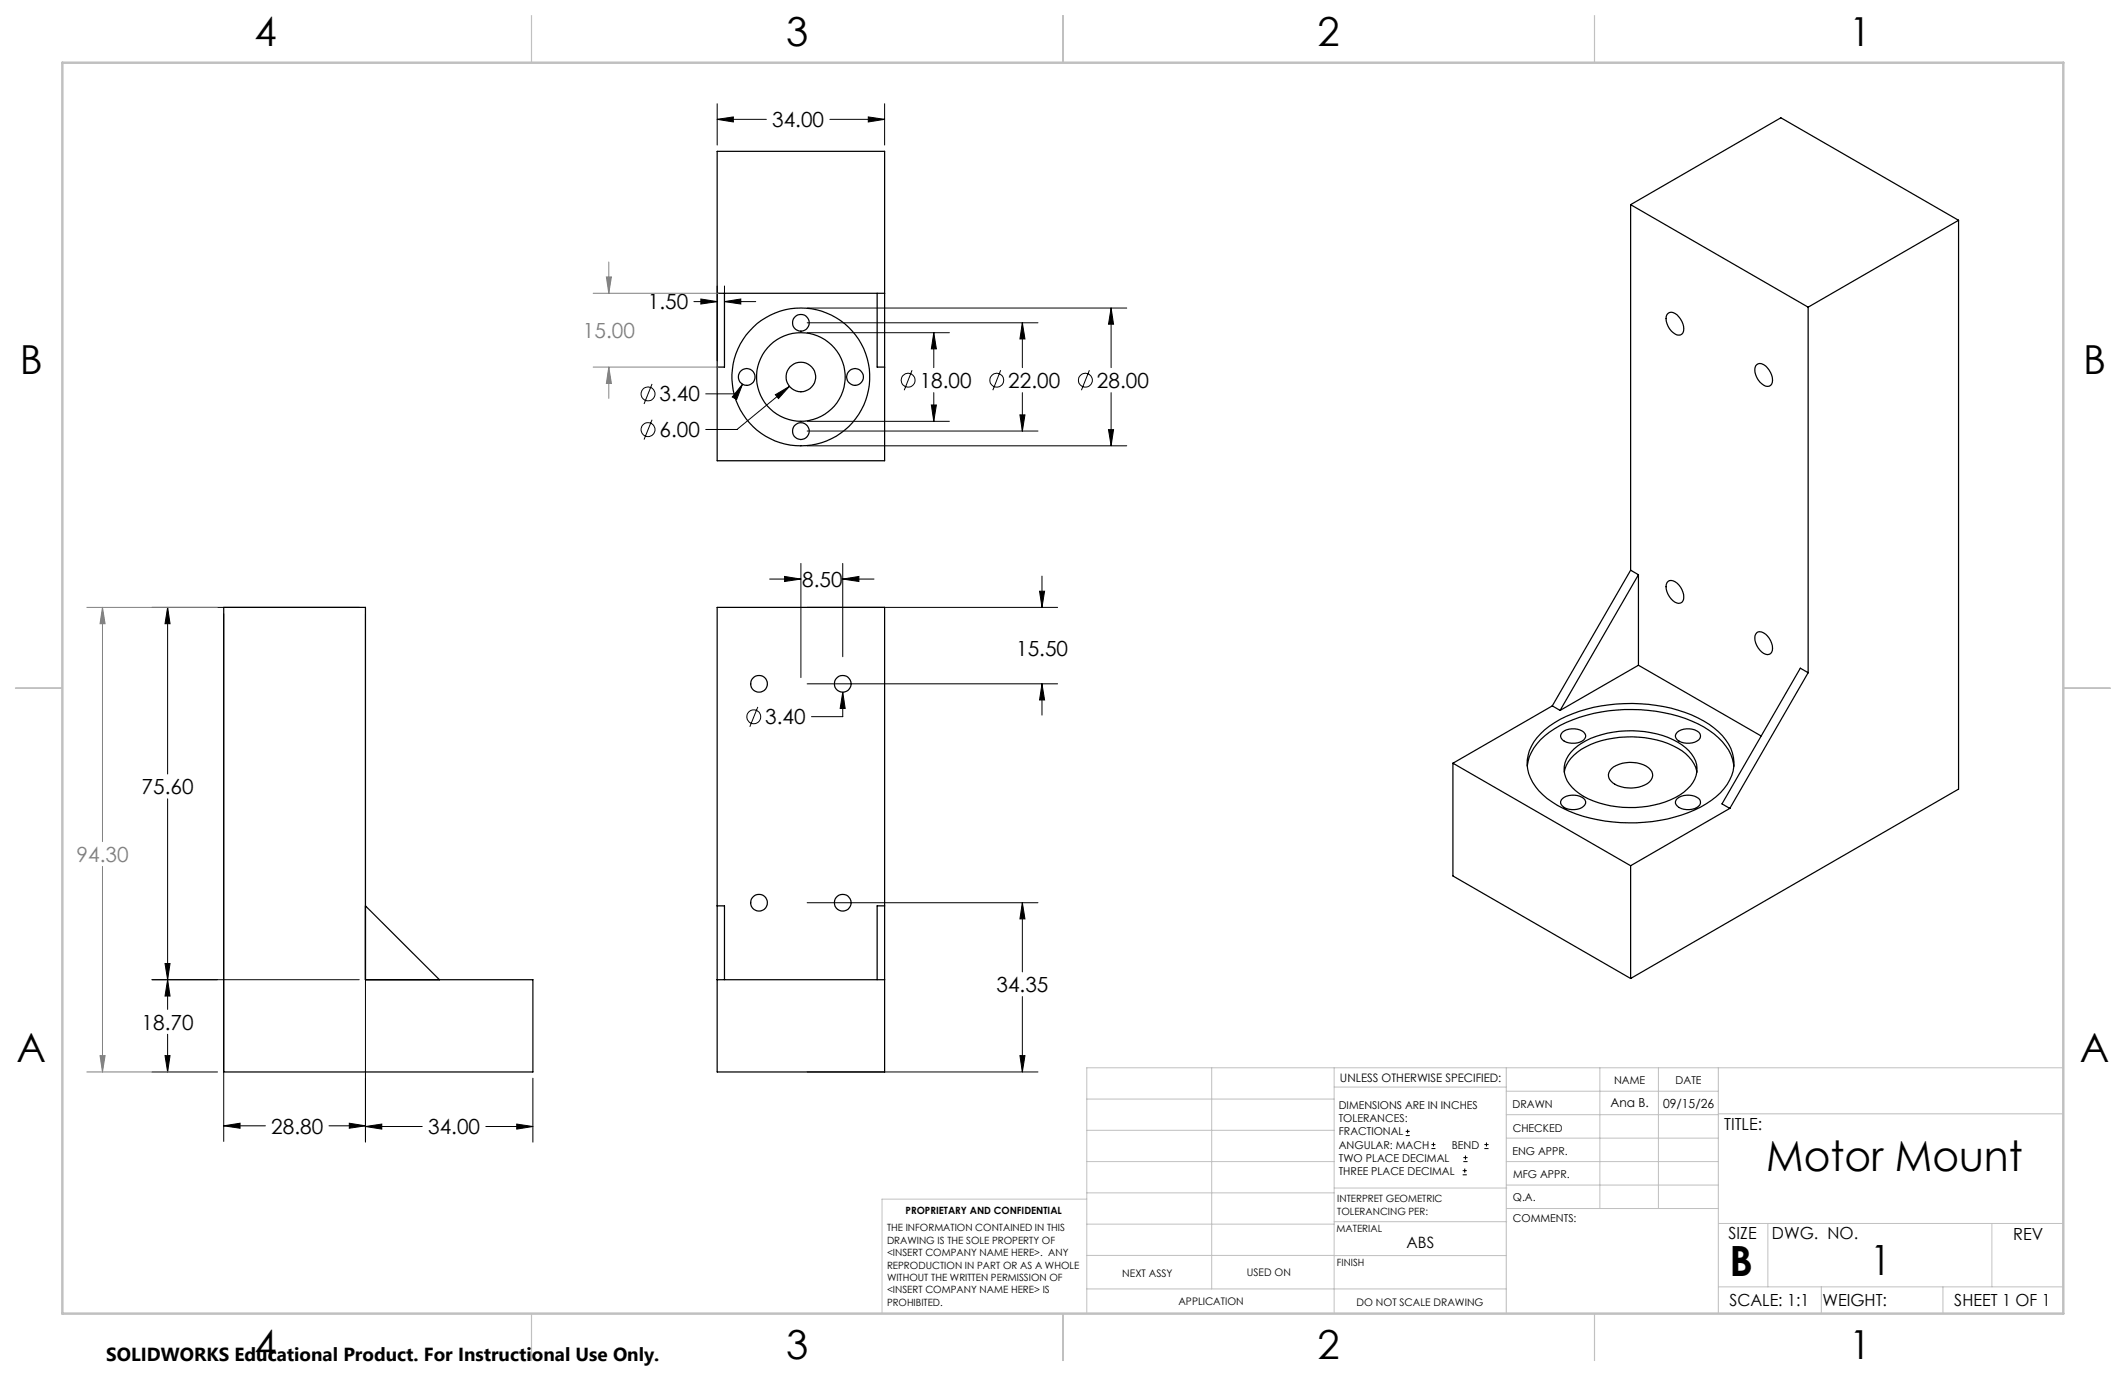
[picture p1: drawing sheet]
<svg xmlns="http://www.w3.org/2000/svg" width="432mm" height="279mm" viewBox="0 0 432 279" stroke-linecap="round" stroke-linejoin="round" font-family="sans-serif">
<g fill="none" stroke="#000" stroke-width=".25">
<path d="M145.7 30.7h34v62.9h-34zM145.7 59.5h34M147.1 59.5v15h-1.4M178.2 59.5v15h1.5M331.2 41.6v74.2M331.2 41.6l36 20.8M331.2 41.6l30.5-17.7 36.1 20.8M397.8 44.7l-30.6 17.7M397.8 44.7v115.5l-66.6 38.5M338.8 63.6a1.6 1.6 0 0 1 2.2 .7 2.83 2.83 0 0 1 .6 3.5 1.61 1.61 0 0 1-2.2-.6 2.83 2.83 0 0 1-.6-3.6zM356.8 74a1.6 1.6 0 0 1 2.2 .7 2.83 2.83 0 0 1 .6 3.5 1.61 1.61 0 0 1-2.2-.6 2.83 2.83 0 0 1-.6-3.6zM367.2 62.4v74.2"/>
<path d="M331.2 115.8l1.6 .9M331.2 115.8l-15.9 27.5M332.8 116.7l-15.9 27.6M332.8 116.7v18.4M338.8 118.1a1.69 1.69 0 0 1 2.2 .6 2.87 2.87 0 0 1 .6 3.6 1.67 1.67 0 0 1-2.2-.7 2.83 2.83 0 0 1-.6-3.5zM45.4 123.3h28.8v75.6h34v18.8h-62.8zM145.7 123.3h34v94.4h-34zM332.8 135.1l-15.9 9.2M332.8 135.1l24.9 14.3M356.8 128.5a1.69 1.69 0 0 1 2.2 .7 2.87 2.87 0 0 1 .6 3.5 1.67 1.67 0 0 1-2.2-.7 2.83 2.83 0 0 1-.6-3.5zM367.2 136.6l-1.5-.9-16 27.5 1.6 .9M367.2 136.6l-15.9 27.5"/>
<path d="M295.1 155l36.1 20.8M295.1 155v22.9l36.1 20.8M310.2 155.6a10.3 10.3 0 0 1 5.6-7.6 32.6 32.6 0 0 1 25.1-2.6 17.6 17.6 0 0 1 10.2 6.9 7.9 7.9 0 0 1 1 3.3M312.9 149a22.6 22.6 0 0 1 12.3-5.7 32.9 32.9 0 0 1 20.8 3.1 11.3 11.3 0 0 1 6.1 7.4 8.5 8.5 0 0 1-3.5 7.9 27.3 27.3 0 0 1-16.2 5.4 29.3 29.3 0 0 1-18.2-5 8.8 8.8 0 0 1-3.8-8.7 9 9 0 0 1 2.5-4.4zM315.3 143.3l1.6 1M315.3 143.3l-20.2 11.7M317.4 148.7a3.5 3.5 0 0 1 4.5 .3 1.26 1.26 0 0 1-1 1.7 3.4 3.4 0 0 1-3.8-.8 .93 .93 0 0 1 .3-1.2zM317.7 156.8a7.4 7.4 0 0 1 4.4-5.1 20.9 20.9 0 0 1 19.5 .7 6.9 6.9 0 0 1 3 4.4M319.7 152.1a18.2 18.2 0 0 1 13.1-3.7 15.7 15.7 0 0 1 10.2 4 5.1 5.1 0 0 1-.3 7.8 16.9 16.9 0 0 1-11.9 3.8 17.5 17.5 0 0 1-10.8-3.5 5.2 5.2 0 0 1-.3-8.4zM327.3 156.1a6.4 6.4 0 0 1 7.9 .2 1.95 1.95 0 0 1-1.1 3.1 6.9 6.9 0 0 1-6.6-.5 1.77 1.77 0 0 1-.2-2.8zM340.7 148.7a3.6 3.6 0 0 1 4.6 .3 1.26 1.26 0 0 1-1.1 1.7 3.4 3.4 0 0 1-3.8-.8 .93 .93 0 0 1 .3-1.2zM317.4 162.1a3.6 3.6 0 0 1 4.5 .3 1.28 1.28 0 0 1-1 1.8 3.1 3.1 0 0 1-3.9-1.1l.1-.7z"/>
<path d="M331.2 175.8v22.9M340.7 162.1a3.6 3.6 0 0 1 4.6 .3 1.28 1.28 0 0 1-1.1 1.8 3.2 3.2 0 0 1-3.9-1.1l.1-.7zM351.3 164.1l-20.1 11.7M74.2 183.9l15.1 15M145.7 183.9h1.4v15M145.7 198.9h34M179.7 183.9h-1.5v15"/>
<circle cx="151.6" cy="76.5" r="1.7"/>
<circle cx="162.7" cy="65.5" r="1.7"/>
<circle cx="162.7" cy="76.5" r="14"/>
<circle cx="162.7" cy="76.5" r="9"/>
<circle cx="162.7" cy="76.5" r="3"/>
<circle cx="173.7" cy="76.5" r="1.7"/>
<circle cx="162.6" cy="87.5" r="1.7"/>
<circle cx="154.2" cy="138.8" r="1.7"/>
<circle cx="171.2" cy="138.8" r="1.71"/>
<circle cx="154.2" cy="183.3" r="1.7"/>
<circle cx="171.2" cy="183.3" r="1.71"/>
</g>
<g fill="none" stroke="#000" stroke-width=".2">
<path d="M156.3 117.6h6.4M159.3 117.1l3.4 .5-3.4 .5zM162.7 114.4v23.2M171.2 117.6l3.2-.5v1zM171.2 114.4v18.9M171.2 117.6h6.3M211.6 117v6.3M30.9 123.3h42.1M34 123.3l.5 3.3h-1zM34 123.3v33.9M163.9 123.3h50.9M163.9 138.9h50.9"/>
<path d="M211.1 120.1h1.1l-.6 3.2zM211.6 138.9l.6 3.2h-1.1zM211.6 138.9v6.3M153.9 143.5l-1.6 4.1M171.2 140.5l.5 3.4h-1.1zM171.2 140.5v5h-6.4M34 162.2v42.8M30.9 198.9h42.1M33.5 195.7h1l-.5 3.2zM34 198.9l.5 3.3h-1zM163.9 183.3h46.9M207.6 183.3l.6 3.3h-1z"/>
<path d="M207.6 183.3v14M30.9 217.7h13.3M33.5 214.3h1l-.5 3.4zM34 210v7.7M163.9 217.7h46.9M207.2 214.3h1l-.6 3.4zM207.6 202.4v15.3"/>
<circle cx="153.1" cy="145.5" r="1.42"/>
</g>
<g fill="none" stroke="#c0c0c0" stroke-width=".2">
<path d="M246.1 216.8v44.9M271 216.8v49.9M305.9 216.8v49.9M324.9 216.8v28.6M336.8 216.8v28.6M349 216.8v49.9M419.1 216.8h-198.4v49.9M220.7 235.9h50.3M220.7 229.5h50.3M220.7 223.2h50.3M271 220.7h34.9M305.9 231.1h43.1"/>
<path d="M305.9 226.3h43.1M305.9 221.6h43.1M305.9 235.9h43.1M349 226.2h70.1M220.7 248.6h50.3M220.7 242.2h50.3M220.7 254.9h50.3M220.7 243.5h-41.6v23.2M271 255h34.9M271 248.1h35M271 241.2h35M305.9 240.6h43.1"/>
<path d="M306 245.4h43M349 248.4h70.1M359.1 248.4v12.9M404.6 248.4v12.9M220.7 261.7h85.2M349 261.3h70.1M369.9 261.3v5.4M394.6 261.3v5.4"/>
</g>
<path d="M107.9 3.2v9.5M215.9 3.2v9.5M323.8 3.2v9.5M3.1 139.7h9.6M419.1 139.7h9.5M107.9 266.7v9.6M215.9 266.7v9.6M323.8 266.7v9.6" fill="none" stroke="#c0c0c0" stroke-width=".25"/>
<path d="M12.7 12.7h406.4v254h-406.4z" fill="none" stroke="#c0c0c0" stroke-width=".5"/>
<path d="M159.3 117.1l3.4 .5-3.4 .5zM171.2 117.6l3.2-.5v1zM34 123.3l.5 3.3h-1zM211.1 120.1h1.1l-.6 3.2zM211.6 138.9l.6 3.2h-1.1zM171.2 140.5l.5 3.4h-1.1zM34 198.9l.5 3.3h-1zM33.5 195.7h1l-.5 3.2zM207.6 183.3l.6 3.3h-1zM33.5 214.3h1l-.5 3.4zM207.2 214.3h1l-.6 3.4z" fill="#000"/>
<path d="M17.6 123.3h26.6M20.8 123.3v47.6M20.8 175.9v41.8M17.6 217.7h26.6M20.3 214.3h1l-.5 3.4z" fill="none" stroke="#808080" stroke-width=".2"/>
<path d="M20.3 214.3h1l-.5 3.4z" fill="#808080"/>
<path d="M20.8 123.3l.5 3.3h-1z" fill="none" stroke="#808080" stroke-width=".2"/>
<path d="M20.8 123.3l.5 3.3h-1z" fill="#808080"/>
<g fill="none" stroke="#000" stroke-width=".2">
<path d="M145.7 24.2l3.2-.5v1.1zM145.7 21.1v8.4M145.7 24.2h9.9M168.6 24.2h11.1M176.4 23.7l3.3 .5-3.3 .6zM179.7 21.1v8.4M145.7 58.1v15.2M147.1 58.1v15.2M132.4 78l-1.6 4M140.9 61.2h4.8M142.3 60.7l3.4 .5-3.4 .5zM147.1 61.2l3.4-.5v1z"/>
<path d="M147.1 61.2h6.4M150.8 78l-1.2 3.1-.9-.5zM150.8 78l-1.1 2h-6.4M160.3 78.5l-10.6 8.7h-6.4M163.9 62.5h64.9M163.9 67.6h28.9M163.9 65.5h46.9M185.2 75.2l-1.5 4M189.7 67.6l.5 3.2h-1zM189.7 67.6v7M189.7 79.7v5.8M203.2 75.2l-1.6 4"/>
<path d="M207.6 65.5l.6 3.3h-1zM207.6 65.5v9.1M207.6 79.7v7.8M221.3 75.2l-1.7 4M225.7 62.5l.5 3.3h-1.1zM225.7 62.5v12.1M225.7 79.7v10.8M132.4 85.2l-1.6 4.1M157.5 80.2l2.8-1.7-2.2 2.4zM163.9 90.5h64.9M163.9 85.5h28.9M163.9 87.5h46.9"/>
<path d="M189.2 82.2h1l-.5 3.3zM207.2 84.2h1l-.6 3.3zM225.1 87.2h1.1l-.5 3.3zM45.4 124.6v107.2M74.2 124.6v107.3M108.2 218.9v13M45.4 228.6l3.4-.5v1zM45.4 228.6h8.5M66.8 228.6h7.4M70.9 228.1l3.3 .5-3.3 .5zM74.2 228.7l3.3-.5v1.1zM74.2 228.7h11.6"/>
<path d="M98.7 228.7h9.5M105 228.2l3.2 .5-3.2 .6z"/>
<circle cx="131.6" cy="80" r="1.41"/>
<circle cx="184.4" cy="77.2" r="1.4"/>
<circle cx="202.5" cy="77.2" r="1.41"/>
<circle cx="220.5" cy="77.2" r="1.41"/>
<circle cx="131.6" cy="87.2" r="1.42"/>
</g>
<g fill="#000">
<path d="M145.7 24.2l3.2-.5v1.1zM176.4 23.7l3.3 .5-3.3 .6zM142.3 60.7l3.4 .5-3.4 .5zM147.1 61.2l3.4-.5v1zM150.8 78l-1.2 3.1-.9-.5zM157.5 80.2l2.8-1.7-2.2 2.4zM189.7 67.6l.5 3.2h-1zM207.6 65.5l.6 3.3h-1zM225.7 62.5l.5 3.3h-1.1zM189.2 82.2h1l-.5 3.3zM207.2 84.2h1l-.6 3.3zM225.1 87.2h1.1l-.5 3.3z"/>
<path d="M45.4 228.6l3.4-.5v1zM70.9 228.1l3.3 .5-3.3 .5zM74.2 228.7l3.3-.5v1.1zM105 228.2l3.2 .5-3.2 .6z"/>
</g>
<path d="M120.5 59.5h25.4M123.6 53.2v6.3M120.5 74.5h25.4M123.6 74.5l.6 3.4h-1zM123.6 74.5v6.4" fill="none" stroke="#808080" stroke-width=".2"/>
<path d="M123.6 74.5l.6 3.4h-1z" fill="#808080"/>
<path d="M123.2 56.2h1l-.6 3.3z" fill="none" stroke="#808080" stroke-width=".2"/>
<path d="M123.2 56.2h1l-.6 3.3z" fill="#808080"/>
<g fill="none" stroke="#000" stroke-width=".2">
<path d="M285.5 230.6h.8M285.5 229.7h.8M285.9 229.3v.9M290.7 233.2h.8M290.7 232.4h.8M291.1 232v.8M297.1 238.5h.8M297.1 237.7h.8M297.2 235.9h.9M297.2 235.1h.9M297.5 237.3v.8M297.6 234.6v.9"/>
<path d="M301.5 233.2h.8M301.5 232.4h.8M301.9 232v.8"/>
</g>
<g font-size="8.5">
<text x="358.7" y="237.7">Motor Mount</text>
<text x="351.3" y="259">B</text>
<text x="379.9" y="258.9">1</text>
</g>
<g font-size="8.1">
<text x="51.7" y="9.3">4</text>
<text x="159.7" y="9.3">3</text>
<text x="267.6" y="9.3">2</text>
<text x="375.6" y="9.3">1</text>
<text x="4" y="76">B</text>
<text x="423.1" y="76">B</text>
<text x="3.3" y="215.7">A</text>
<text x="422.4" y="215.7">A</text>
<text x="51.7" y="276">4</text>
<text x="159.7" y="276">3</text>
<text x="267.6" y="276">2</text>
<text x="375.6" y="276">1</text>
</g>
<g font-size="4.2">
<text x="156.8" y="25.8">34.00</text>
<text x="131.6" y="62.8">1.50</text>
<text x="134" y="81.5">3.40</text>
<text x="186.8" y="78.7">18.00</text>
<text x="204.8" y="78.7">22.00</text>
<text x="222.8" y="78.7">28.00</text>
<text x="134" y="88.8">6.00</text>
<text x="162.9" y="119.1">8.50</text>
<text x="206.4" y="133.3">15.50</text>
<text x="155.4" y="147.1">3.40</text>
<text x="28.8" y="161.3">75.60</text>
<text x="202.4" y="201.4">34.35</text>
<text x="28.8" y="209.1">18.70</text>
<text x="55.1" y="230.2">28.80</text>
<text x="87" y="230.3">34.00</text>
</g>
<g font-size="4.2" fill="#808080">
<text x="118.4" y="68.6">15.00</text>
<text x="15.6" y="175">94.30</text>
</g>
<text font-size="3.8" x="21.6" y="276.3">SOLIDWORKS Educational Product. For Instructional Use Only.</text>
<g font-size="3.4">
<text x="350.2" y="229.5">TITLE:</text>
<text x="351.1" y="251.6">SIZE</text>
<text x="359.9" y="251.6">DWG. NO.</text>
<text x="408.9" y="251.7">REV</text>
<text x="351.2" y="265.2">SCALE: 1:1</text>
<text x="370.1" y="265.3">WEIGHT:</text>
<text x="396.9" y="265.2">SHEET 1 OF 1</text>
</g>
<text font-size="3.2" x="285.7" y="253.3">ABS</text>
<g font-size="2.5">
<text x="327.1" y="224.8">Ana B.</text>
<text x="337.8" y="224.9">09/15/26</text>
</g>
<text font-size="2.4" x="272.2" y="219.7">UNLESS OTHERWISE SPECIFIED:</text>
<g font-size="2.2">
<text x="327.8" y="220.1">NAME</text>
<text x="340.3" y="220.2">DATE</text>
<text x="271.9" y="225.3">DIMENSIONS ARE IN INCHES</text>
<text x="271.9" y="227.9">TOLERANCES:</text>
<text x="307.2" y="224.9">DRAWN</text>
<text x="271.9" y="230.6">FRACTIONAL</text>
<text x="271.9" y="233.2">ANGULAR: MACH</text>
<text x="294.9" y="233.2">BEND</text>
<text x="307.3" y="229.8">CHECKED</text>
<text x="271.9" y="235.9">TWO PLACE DECIMAL</text>
<text x="271.9" y="238.5">THREE PLACE DECIMAL</text>
<text x="307.2" y="234.4">ENG APPR.</text>
<text x="307.3" y="239.2">MFG APPR.</text>
<text x="307.3" y="243.9">Q.A.</text>
<text x="307.3" y="248.1">COMMENTS:</text>
</g>
<g font-size="2.1">
<text x="227.9" y="259.2">NEXT ASSY</text>
<text x="253.3" y="259.2">USED ON</text>
<text x="239.3" y="265">APPLICATION</text>
<text x="275.5" y="265.1">DO NOT SCALE DRAWING</text>
</g>
<g font-size="2">
<text x="271.6" y="244.1">INTERPRET GEOMETRIC</text>
<text x="180.2" y="250">THE INFORMATION CONTAINED IN THIS</text>
<text x="183.9" y="246.4">PROPRIETARY AND CONFIDENTIAL</text>
<text x="271.5" y="250.2">MATERIAL</text>
<text x="271.6" y="246.6">TOLERANCING PER:</text>
<text x="180.2" y="252.5">DRAWING IS THE SOLE PROPERTY OF</text>
<text x="180.2" y="255.1">&lt;INSERT COMPANY NAME HERE&gt;. ANY</text>
<text x="180.2" y="257.6">REPRODUCTION IN PART OR AS A WHOLE</text>
<text x="271.5" y="257">FINISH</text>
<text x="180.2" y="260.1">WITHOUT THE WRITTEN PERMISSION OF</text>
<text x="180.2" y="262.6">&lt;INSERT COMPANY NAME HERE&gt; IS</text>
<text x="180.2" y="265.2">PROHIBITED.</text>
</g>
</svg>
